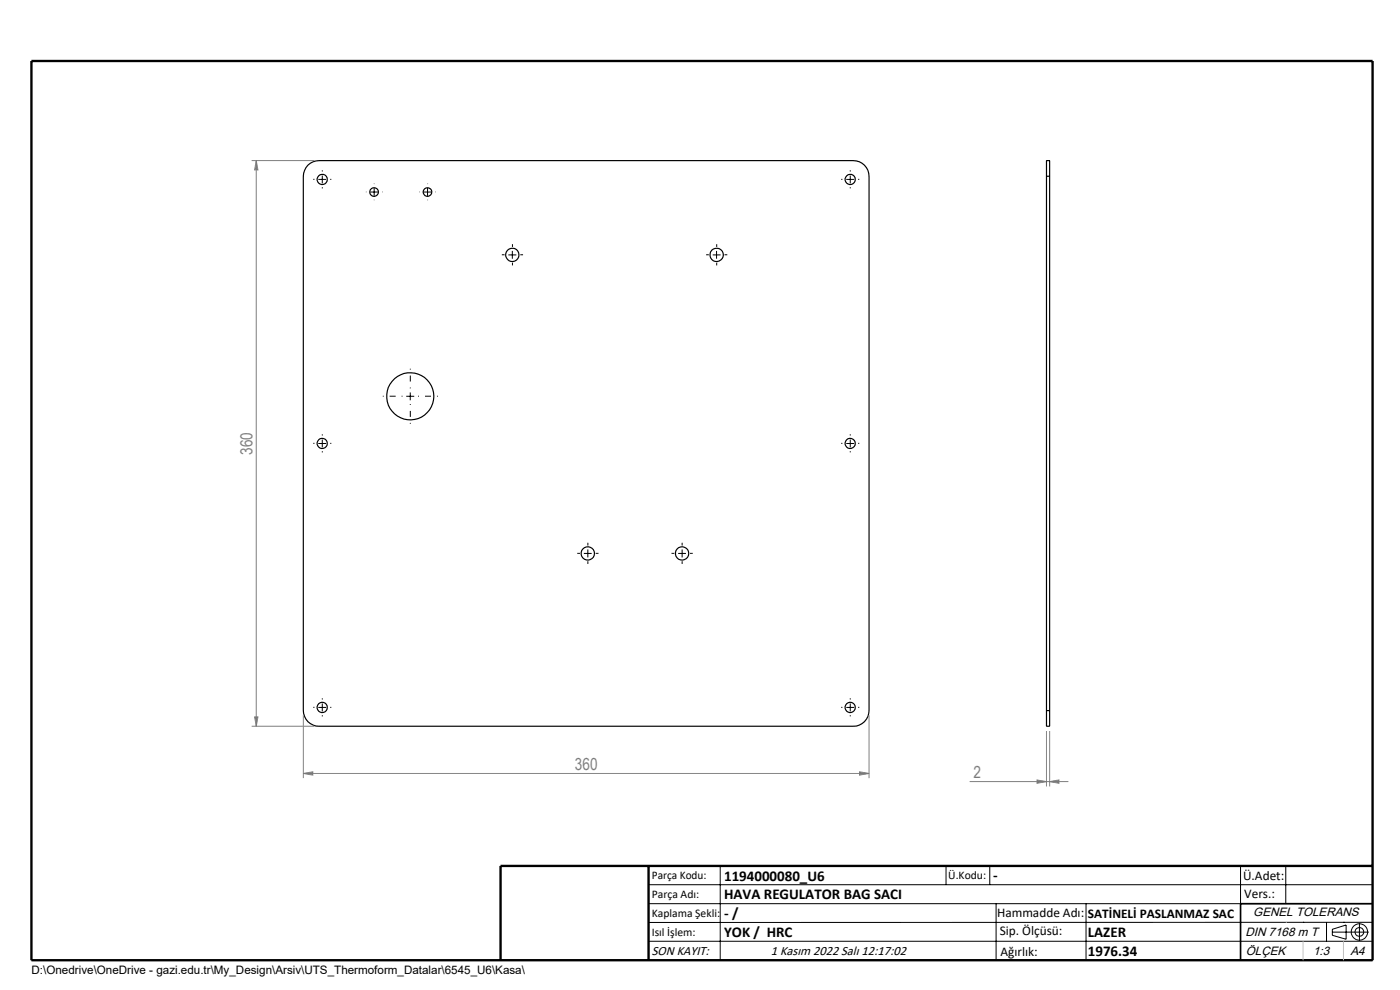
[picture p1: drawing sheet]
<svg xmlns="http://www.w3.org/2000/svg" width="297mm" height="210mm" viewBox="0 0 297 210" stroke-linecap="round" stroke-linejoin="round" font-family="sans-serif">
<g fill="none" stroke="#000" stroke-width=".25">
<path d="M65.3 35a3.4 3.4 0 0 1 2.4-.9h113.3a3.3 3.3 0 0 1 3.4 3.3v113.3a3.3 3.3 0 0 1-3.4 3.3h-113.3a3.3 3.3 0 0 1-3.4-3.3v-113.3a3.7 3.7 0 0 1 1-2.4zM222 37.4v-3.3h.7v3.3M222 37.4v113.3M222 37.4h.7M222.7 37.4v113.3M222 150.7v3.3h.7v-3.3M222 150.7h.7M106.2 203.7h185"/>
<circle cx="68.3" cy="38.1" r="1.08"/>
<circle cx="180.4" cy="38.1" r="1.08"/>
<circle cx="79.4" cy="40.7" r=".93"/>
<circle cx="90.7" cy="40.7" r=".92"/>
<circle cx="108.7" cy="54.1" r="1.42"/>
<circle cx="152" cy="54.1" r="1.43"/>
<circle cx="68.3" cy="94" r="1.08"/>
<circle cx="87" cy="84.1" r="5"/>
<circle cx="180.4" cy="94" r="1.08"/>
<circle cx="124.7" cy="117.4" r="1.42"/>
<circle cx="144.7" cy="117.4" r="1.43"/>
<circle cx="68.3" cy="150.1" r="1.08"/>
<circle cx="180.4" cy="150.1" r="1.08"/>
</g>
<g fill="none" stroke="#000" stroke-width=".21">
<path d="M67.5 38.1h1.7M68.4 37.2v1.7M79.4 39.9v1.6M90.7 39.9v1.6M179.5 38.1h1.7M180.4 37.2v1.7M78.5 40.7h1.7M89.9 40.7h1.6M107.8 54.1h1.7M108.7 53.2v1.7M151.2 54.1h1.7M152 53.2v1.7"/>
<path d="M67.5 94.1h1.7M68.4 93.2v1.7M86.2 84.1h1.7M87 83.2v1.7M179.5 94.1h1.7M180.4 93.2v1.7M123.9 117.4h1.6M124.7 116.5v1.7M143.9 117.4h1.6M144.7 116.5v1.7M67.5 150.1h1.7M68.4 149.2v1.7"/>
<path d="M179.5 150.1h1.7M180.4 149.2v1.7M137.6 187.7h153.6M137.6 191.7h153.6M137.6 199.7h153.6M152.8 183.7v20M200.7 183.7v4M210 183.7v4M211.3 191.7v12M230.4 191.7v12M263.2 183.7v20M272.8 183.7v8"/>
<path d="M276.4 195.6h.1M281.4 195.6v4.1M282.6 197.7h7.8M282.6 197.1l3-.9v3l-3-.8zM285 195.6h.1M288.4 195.8v3.8M291.2 195.6l-153.6 .1"/>
<circle cx="288.4" cy="197.7" r="1.74"/>
<circle cx="288.4" cy="197.7" r=".93"/>
</g>
<g fill="none" stroke="#808080" stroke-width=".21">
<path d="M53.4 34.1h13.3M54.4 34.1l.3 1.9h-.7zM54.4 34.1v119.9M53.4 154h13.3M54 152.1h.7l-.3 1.9zM64.3 151.7v13.4M184.4 151.7v13.4M222 155.1v11.7M222.7 155.1v11.7M64.3 164.1l2.1-.4v.7zM64.3 164.1h120.1M182.4 163.7l2 .4-2 .3z"/>
<path d="M205.7 165.8h21M220 165.4l2 .4-2 .3zM222.7 165.8l1.9-.4v.7z"/>
</g>
<g fill="none" stroke="#000" stroke-width=".21" stroke-dasharray="15.2 1.3 1.3 1.3" stroke-linecap="butt">
<path d="M66.7 38h-.2M68.4 36.4v-.3M68.4 39.7v.3M70 38h.3M178.7 38h-.2M180.4 36.4v-.3M180.4 39.7v.3M182 38h.3M77.7 40.7h-.1M79.4 42.4v.1M81 40.7h.1M90.7 42.4v.1"/>
<path d="M92.4 40.7h.1M107 54h-.5M108.7 52.4v-.6M108.7 55.7v.6M110.4 54h.6M150.4 54h-.6M152 52.4v-.6M152 55.7v.6M153.7 54h.6M66.7 94h-.2M68.4 92.4v-.3M68.4 95.7v.3"/>
<path d="M70 94h.3M178.7 94h-.2M180.4 92.4v-.3M180.4 95.7v.3M182 94h.3M123 117.4h-.5M124.7 115.7v-.6M124.7 119v.6M126.4 117.4h.6M143 117.4h-.5M144.7 115.7v-.6M144.7 119v.6"/>
<path d="M146.4 117.4h.6M66.7 150h-.2M68.4 148.4v-.3M68.4 151.7v.3M70 150h.3M178.7 150h-.2M180.4 148.4v-.3M180.4 151.7v.3M182 150h.3"/>
</g>
<path d="M85.4 84h-4.2M87 82.4v-4.2M87 85.7v4.2M88.7 84h4.2" fill="none" stroke="#000" stroke-width=".21" stroke-dasharray="15.2 1.3 1.3 1.3" stroke-dashoffset="15.1" stroke-linecap="butt"/>
<path d="M291.2 191.7h-28v12" fill="none" stroke="#000" stroke-width=".35"/>
<path d="M6.7 12.9h284.5v190.8h-284.5zM137.6 183.7v20M291.2 183.7h-185v20" fill="none" stroke="#000" stroke-width=".5"/>
<path d="M272.8 195.6h.1M276.4 199.7v4M285 199.7v4" fill="none" stroke="#c0c0c0" stroke-width=".21"/>
<g fill="#808080">
<path d="M220 165.4l2 .4-2 .3zM222.7 165.8l1.9-.4v.7z"/>
<path d="M64.3 164.1l2.1-.4v.7zM182.4 163.7l2 .4-2 .3z"/>
<path d="M54 152.1h.7l-.3 1.9zM54.4 34.1l.3 1.9h-.7z"/>
</g>
<g font-size="3.5" fill="#808080">
<text x="53.6" y="96.5" transform="rotate(-90 53.6 96.5)">360</text>
<text x="122" y="163.3">360</text>
<text x="206.5" y="165">2</text>
</g>
<g font-size="3.2">
<text x="153.6" y="186.8">1194000080_U6</text>
<text x="153.6" y="190.8">HAVA REGULATOR BAG SACI</text>
<text x="210.7" y="186.6">-</text>
<text x="153.6" y="194.8">- /</text>
<text x="153.6" y="198.8">YOK / HRC</text>
<text x="230.8" y="198.7">LAZER</text>
<text x="230.8" y="202.8">1976.34</text>
</g>
<g font-size="2.8">
<text x="263.7" y="186.7">Ü.Adet:</text>
<text x="263.9" y="190.5">Vers.:</text>
<text x="211.5" y="194.5">Hammadde Adı:</text>
<text x="230.8" y="194.7">SATİNELİ PASLANMAZ SAC</text>
<text x="138.3" y="202.6">SON KAYIT:</text>
<text x="163.6" y="202.6">1 Kasım 2022 Salı 12:17:02</text>
<text x="212.1" y="198.4">Sip. Ölçüsü:</text>
<text x="212.2" y="202.7">Ağırlık:</text>
</g>
<g font-size="2.6">
<text x="265.9" y="194.4">GENEL TOLERANS</text>
<text x="264.2" y="198.5">DIN 7168 m T</text>
<text x="264.3" y="202.6">ÖLÇEK</text>
<text x="278.5" y="202.6">1:3</text>
<text x="286.5" y="202.6">A4</text>
</g>
<g font-size="2.5">
<text x="138.3" y="186.4">Parça Kodu:</text>
<text x="138.3" y="190.5">Parça Adı:</text>
<text x="201.2" y="186.5">Ü.Kodu:</text>
<text x="138.3" y="194.5">Kaplama Şekli:</text>
<text x="138.3" y="198.6">Isıl İşlem:</text>
<text x="6.7" y="206.7">D:\Onedrive\OneDrive - gazi.edu.tr\My_Design\Arsiv\UTS_Thermoform_Datalar\6545_U6\Kasa\</text>
</g>
</svg>
